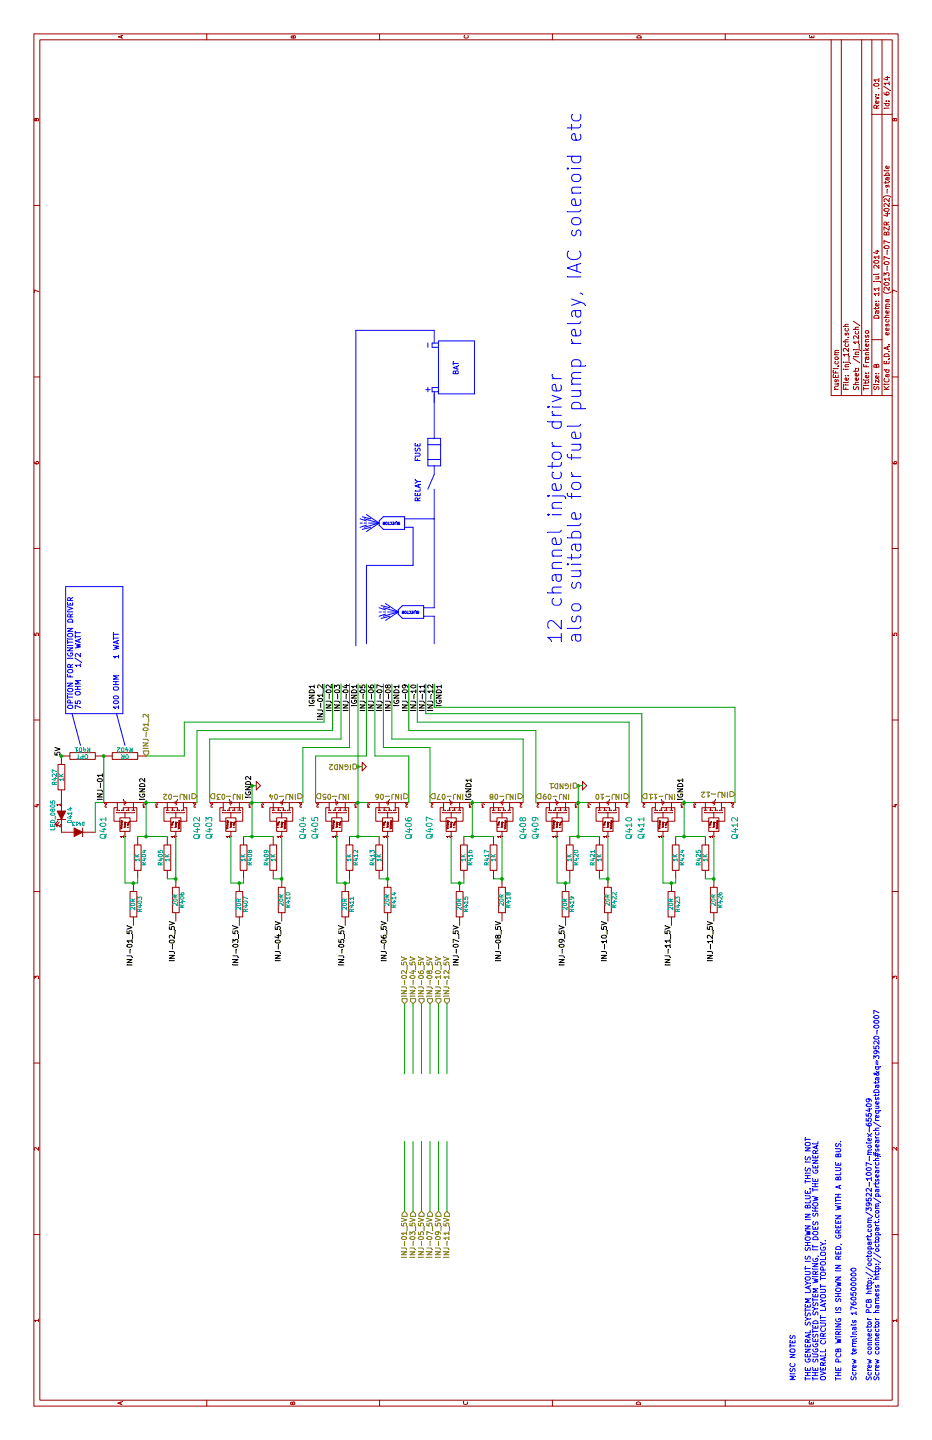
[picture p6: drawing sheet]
EESchema Schematic File Version 2
LIBS:power
LIBS:device
LIBS:transistors
LIBS:conn
LIBS:linear
LIBS:regul
LIBS:74xx
LIBS:cmos4000
LIBS:adc-dac
LIBS:memory
LIBS:xilinx
LIBS:special
LIBS:microcontrollers
LIBS:dsp
LIBS:microchip
LIBS:analog_switches
LIBS:motorola
LIBS:texas
LIBS:intel
LIBS:audio
LIBS:interface
LIBS:digital-audio
LIBS:philips
LIBS:display
LIBS:cypress
LIBS:siliconi
LIBS:opto
LIBS:atmel
LIBS:contrib
LIBS:valves
LIBS:176122-6
LIBS:art-electro-conn
LIBS:art-electro-conn_2
LIBS:art-electro-ic
LIBS:art-electro-max
LIBS:art-electro-power
LIBS:LMV324IDR
LIBS:logo
LIBS:logo_flipped
LIBS:MAX9926-9927
LIBS:max9939
LIBS:max31855
LIBS:stm32
LIBS:tc4427
LIBS:lm2596
LIBS:mos_p_numbered-pins
LIBS:rn-41
LIBS:skqucaa010_joystick
LIBS:itead_hc-0X_bluetooth
LIBS:frankenso-cache
EELAYER 27 0
EELAYER END
$Descr B 17000 11000
encoding utf-8
Sheet 6 14
Title "Frankenso"
Date "11 jul 2014"
Rev ".01"
Comp "rusEFI.com"
Comment1 ""
Comment2 ""
Comment3 ""
Comment4 ""
$EndDescr
Text Notes 10850 4725 1    30   ~ 0
INJECTOR
Text Notes 9800 4950 1    30   ~ 0
INJECTOR
Text Notes 11075 4975 0    60   ~ 0
RELAY
$Comp
L GND #PWR075
U 1 1
P 7725 6875
F 0 "#PWR075" H 7725 6875 30  0001 C CNN
F 1 "GND" H 7725 6805 30  0001 C CNN
F 2 "" H 7725 6875 60  0001 C CNN
F 3 "" H 7725 6875 60  0001 C CNN
	1    7725 6875
	1    0    0    -1  
$EndComp
Text Notes 700  9400 0    60   ~ 0
MISC NOTES\n\nTHE GENERAL SYSTEM LAYOUT IS SHOWN IN BLUE. THIS IS NOT\nTHE SUGGESTED SYSTEM WIRING, IT DOES SHOW THE GENERAL \nOVERALL CIRCUIT LAYOUT TOPOLOGY. \n\nTHE PCB WIRING IS SHOWN IN RED, GREEN WITH A BLUE BUS.\n\nScrew terminals 1760500000\n\nScrew connector PCB http://octopart.com/39522-1007-molex-655409 \nScrew connector harness http://octopart.com/partsearch#search/requestData&q=39520-0007
Text Notes 12575 5425 0    60   ~ 0
BAT
$Comp
L FDS2734 Q407
U 1 1
P 7325 5325
F 0 "Q407" H 7228 5575 70  0000 C CNN
F 1 "OVP_DRIVER" H 6950 5475 60  0001 C CNN
F 2 "SO8E_ST" V 3805 2800 60  0001 C CNN
F 3 "" H 7325 5325 60  0001 C CNN
F 4 "ST,VNS14NV04" V 3805 2800 60  0001 C CNN "mfg,mfg#"
F 5 "digi,497-11123-1-ND" V 3805 2800 60  0001 C CNN "vend1,vend1#"
	1    7325 5325
	1    0    0    -1  
$EndComp
$Comp
L FDS2734 Q408
U 1 1
P 7325 5925
F 0 "Q408" H 7225 6175 70  0000 C CNN
F 1 "OVP_DRIVER" H 6975 6075 60  0001 C CNN
F 2 "SO8E_ST" V 3805 4000 60  0001 C CNN
F 3 "" H 7325 5925 60  0001 C CNN
F 4 "ST,VNS14NV04" V 3805 4000 60  0001 C CNN "mfg,mfg#"
F 5 "digi,497-11123-1-ND" V 3805 4000 60  0001 C CNN "vend1,vend1#"
	1    7325 5925
	1    0    0    1   
$EndComp
$Comp
L R R417
U 1 1
P 6875 5825
F 0 "R417" V 6955 5825 50  0000 C CNN
F 1 "1K" V 6875 5825 50  0000 C CNN
F 2 "SM0805" V 3805 3800 60  0001 C CNN
F 3 "" H 6875 5825 60  0001 C CNN
F 4 "VISHAY,CRCW0805100KFKEA" V 3805 3800 60  0001 C CNN "mfg,mfg#"
F 5 "digi,CRCW0805100KFKEA" V 3805 3800 60  0001 C CNN "vend1,vend1#"
	1    6875 5825
	0    1    -1   0   
$EndComp
Text Label 7550 5575 0    60   ~ 0
iGND1
Text Label 6125 5925 2    60   ~ 0
INJ-08_5V
Text Label 6075 5425 2    60   ~ 0
INJ-07_5V
$Comp
L R R416
U 1 1
P 6875 5475
F 0 "R416" V 6955 5475 50  0000 C CNN
F 1 "1K" V 6875 5475 50  0000 C CNN
F 2 "SM0805" V 3805 3100 60  0001 C CNN
F 3 "" H 6875 5475 60  0001 C CNN
F 4 "VISHAY,CRCW0805100KFKEA" V 3805 3100 60  0001 C CNN "mfg,mfg#"
F 5 "digi,CRCW0805100KFKEA" V 3805 3100 60  0001 C CNN "vend1,vend1#"
	1    6875 5475
	0    1    1    0   
$EndComp
$Comp
L FDS2734 Q409
U 1 1
P 7325 6575
F 0 "Q409" H 7228 6825 70  0000 C CNN
F 1 "OVP_DRIVER" H 6950 6725 60  0001 C CNN
F 2 "SO8E_ST" V 3805 5300 60  0001 C CNN
F 3 "" H 7325 6575 60  0001 C CNN
F 4 "ST,VNS14NV04" V 3805 5300 60  0001 C CNN "mfg,mfg#"
F 5 "digi,497-11123-1-ND" V 3805 5300 60  0001 C CNN "vend1,vend1#"
	1    7325 6575
	1    0    0    -1  
$EndComp
$Comp
L FDS2734 Q410
U 1 1
P 7325 7175
F 0 "Q410" H 7225 7425 70  0000 C CNN
F 1 "OVP_DRIVER" H 6975 7325 60  0001 C CNN
F 2 "SO8E_ST" V 3805 6500 60  0001 C CNN
F 3 "" H 7325 7175 60  0001 C CNN
F 4 "ST,VNS14NV04" V 3805 6500 60  0001 C CNN "mfg,mfg#"
F 5 "digi,497-11123-1-ND" V 3805 6500 60  0001 C CNN "vend1,vend1#"
	1    7325 7175
	1    0    0    1   
$EndComp
$Comp
L R R421
U 1 1
P 6875 7075
F 0 "R421" V 6955 7075 50  0000 C CNN
F 1 "1K" V 6875 7075 50  0000 C CNN
F 2 "SM0805" V 3805 6300 60  0001 C CNN
F 3 "" H 6875 7075 60  0001 C CNN
F 4 "VISHAY,CRCW0805100KFKEA" V 3805 6300 60  0001 C CNN "mfg,mfg#"
F 5 "digi,CRCW0805100KFKEA" V 3805 6300 60  0001 C CNN "vend1,vend1#"
	1    6875 7075
	0    1    -1   0   
$EndComp
Text Label 6125 7175 2    60   ~ 0
INJ-10_5V
Text Label 6075 6675 2    60   ~ 0
INJ-09_5V
$Comp
L R R420
U 1 1
P 6875 6725
F 0 "R420" V 6955 6725 50  0000 C CNN
F 1 "1K" V 6875 6725 50  0000 C CNN
F 2 "SM0805" V 3805 5600 60  0001 C CNN
F 3 "" H 6875 6725 60  0001 C CNN
F 4 "VISHAY,CRCW0805100KFKEA" V 3805 5600 60  0001 C CNN "mfg,mfg#"
F 5 "digi,CRCW0805100KFKEA" V 3805 5600 60  0001 C CNN "vend1,vend1#"
	1    6875 6725
	0    1    1    0   
$EndComp
$Comp
L R R424
U 1 1
P 6875 7975
F 0 "R424" V 6955 7975 50  0000 C CNN
F 1 "1K" V 6875 7975 50  0000 C CNN
F 2 "SM0805" V 3805 8100 60  0001 C CNN
F 3 "" H 6875 7975 60  0001 C CNN
F 4 "VISHAY,CRCW0805100KFKEA" V 3805 8100 60  0001 C CNN "mfg,mfg#"
F 5 "digi,CRCW0805100KFKEA" V 3805 8100 60  0001 C CNN "vend1,vend1#"
	1    6875 7975
	0    1    1    0   
$EndComp
Text Label 6075 7925 2    60   ~ 0
INJ-11_5V
Text Label 6125 8425 2    60   ~ 0
INJ-12_5V
Text Label 7550 8075 0    60   ~ 0
iGND1
$Comp
L R R425
U 1 1
P 6875 8325
F 0 "R425" V 6955 8325 50  0000 C CNN
F 1 "1K" V 6875 8325 50  0000 C CNN
F 2 "SM0805" V 3805 8800 60  0001 C CNN
F 3 "" H 6875 8325 60  0001 C CNN
F 4 "VISHAY,CRCW0805100KFKEA" V 3805 8800 60  0001 C CNN "mfg,mfg#"
F 5 "digi,CRCW0805100KFKEA" V 3805 8800 60  0001 C CNN "vend1,vend1#"
	1    6875 8325
	0    1    -1   0   
$EndComp
Text Notes 11550 4975 0    60   ~ 0
FUSE
$Comp
L FDS2734 Q412
U 1 1
P 7325 8425
F 0 "Q412" H 7225 8675 70  0000 C CNN
F 1 "OVP_DRIVER" H 6975 8575 60  0001 C CNN
F 2 "SO8E_ST" V 3805 9000 60  0001 C CNN
F 3 "" H 7325 8425 60  0001 C CNN
F 4 "ST,VNS14NV04" V 3805 9000 60  0001 C CNN "mfg,mfg#"
F 5 "digi,497-11123-1-ND" V 3805 9000 60  0001 C CNN "vend1,vend1#"
	1    7325 8425
	1    0    0    1   
$EndComp
$Comp
L FDS2734 Q411
U 1 1
P 7325 7825
F 0 "Q411" H 7228 8075 70  0000 C CNN
F 1 "OVP_DRIVER" H 6950 7975 60  0001 C CNN
F 2 "SO8E_ST" V 3805 7800 60  0001 C CNN
F 3 "" H 7325 7825 60  0001 C CNN
F 4 "ST,VNS14NV04" V 3805 7800 60  0001 C CNN "mfg,mfg#"
F 5 "digi,497-11123-1-ND" V 3805 7800 60  0001 C CNN "vend1,vend1#"
	1    7325 7825
	1    0    0    -1  
$EndComp
$Comp
L DIODE D413
U 1 1
P 7175 925
F 0 "D413" H 7175 1025 40  0000 C CNN
F 1 "DIODE" H 7175 825 40  0001 C CNN
F 2 "SOD-123" H 7175 925 60  0001 C CNN
F 3 "~" H 7175 925 60  0000 C CNN
F 4 "on semi,BAT54T1G" H 7175 925 60  0001 C CNN "mfg,mfg#"
F 5 "digi,BAT54T1GOSCT-ND" H 7175 925 60  0001 C CNN "vend1,vend1#"
	1    7175 925 
	0    1    1    0   
$EndComp
$Comp
L R R427
U 1 1
P 7825 725
F 0 "R427" V 7905 725 50  0000 C CNN
F 1 "1K" V 7825 725 50  0000 C CNN
F 2 "SM0805" V 4755 -1650 60  0001 C CNN
F 3 "" H 7825 725 60  0001 C CNN
F 4 "VISHAY,CRCW0805100KFKEA" V 4755 -1650 60  0001 C CNN "mfg,mfg#"
F 5 "digi,CRCW0805100KFKEA" V 4755 -1650 60  0001 C CNN "vend1,vend1#"
	1    7825 725 
	0    1    -1   0   
$EndComp
$Comp
L R R401
U 1 1
P 8075 975
F 0 "R401" V 8155 975 50  0000 C CNN
F 1 "OPT" V 8075 975 50  0000 C CNN
F 2 "SIL-2" V 5005 -1400 60  0001 C CNN
F 3 "" H 8075 975 60  0001 C CNN
	1    8075 975 
	1    0    0    1   
$EndComp
$Comp
L R R402
U 1 1
P 8075 1475
F 0 "R402" V 8155 1475 50  0000 C CNN
F 1 "0R" V 8075 1475 50  0000 C CNN
F 2 "SIL-2" V 5005 -900 60  0001 C CNN
F 3 "" H 8075 1475 60  0001 C CNN
	1    8075 1475
	1    0    0    1   
$EndComp
Text Label 8075 725  0    60   ~ 0
5V
Text Notes 8625 875  0    60   ~ 0
OPTION FOR IGNITION DRIVER\n75 OHM   1/2 WATT\n\n\n\n\n100 OHM    1 WATT
$Comp
L R R415
U 1 1
P 6325 5425
F 0 "R415" V 6405 5425 50  0000 C CNN
F 1 "20R" V 6325 5425 50  0000 C CNN
F 2 "SM0805" V 3255 3050 60  0001 C CNN
F 3 "" H 6325 5425 60  0001 C CNN
F 4 "Panasonic,ECG ERJ-6ENF20R0V" V 3255 3050 60  0001 C CNN "mfg,mfg#"
F 5 "digi,ERJ-6ENF20R0V" V 3255 3050 60  0001 C CNN "vend1,vend1#"
	1    6325 5425
	0    1    1    0   
$EndComp
$Comp
L R R418
U 1 1
P 6375 5925
F 0 "R418" V 6455 5925 50  0000 C CNN
F 1 "20R" V 6375 5925 50  0000 C CNN
F 2 "SM0805" V 3305 3550 60  0001 C CNN
F 3 "" H 6375 5925 60  0001 C CNN
F 4 "Panasonic,ECG ERJ-6ENF20R0V" V 3305 3550 60  0001 C CNN "mfg,mfg#"
F 5 "digi,ERJ-6ENF20R0V" V 3305 3550 60  0001 C CNN "vend1,vend1#"
	1    6375 5925
	0    1    1    0   
$EndComp
$Comp
L R R419
U 1 1
P 6325 6675
F 0 "R419" V 6405 6675 50  0000 C CNN
F 1 "20R" V 6325 6675 50  0000 C CNN
F 2 "SM0805" V 3255 4300 60  0001 C CNN
F 3 "" H 6325 6675 60  0001 C CNN
F 4 "Panasonic,ECG ERJ-6ENF20R0V" V 3255 4300 60  0001 C CNN "mfg,mfg#"
F 5 "digi,ERJ-6ENF20R0V" V 3255 4300 60  0001 C CNN "vend1,vend1#"
	1    6325 6675
	0    1    1    0   
$EndComp
$Comp
L R R422
U 1 1
P 6375 7175
F 0 "R422" V 6455 7175 50  0000 C CNN
F 1 "20R" V 6375 7175 50  0000 C CNN
F 2 "SM0805" V 3305 4800 60  0001 C CNN
F 3 "" H 6375 7175 60  0001 C CNN
F 4 "Panasonic,ECG ERJ-6ENF20R0V" V 3305 4800 60  0001 C CNN "mfg,mfg#"
F 5 "digi,ERJ-6ENF20R0V" V 3305 4800 60  0001 C CNN "vend1,vend1#"
	1    6375 7175
	0    1    1    0   
$EndComp
$Comp
L R R423
U 1 1
P 6325 7925
F 0 "R423" V 6405 7925 50  0000 C CNN
F 1 "20R" V 6325 7925 50  0000 C CNN
F 2 "SM0805" V 3255 5550 60  0001 C CNN
F 3 "" H 6325 7925 60  0001 C CNN
F 4 "Panasonic,ECG ERJ-6ENF20R0V" V 3255 5550 60  0001 C CNN "mfg,mfg#"
F 5 "digi,ERJ-6ENF20R0V" V 3255 5550 60  0001 C CNN "vend1,vend1#"
	1    6325 7925
	0    1    1    0   
$EndComp
$Comp
L R R426
U 1 1
P 6375 8425
F 0 "R426" V 6455 8425 50  0000 C CNN
F 1 "20R" V 6375 8425 50  0000 C CNN
F 2 "SM0805" V 3305 6050 60  0001 C CNN
F 3 "" H 6375 8425 60  0001 C CNN
F 4 "Panasonic,ECG ERJ-6ENF20R0V" V 3305 6050 60  0001 C CNN "mfg,mfg#"
F 5 "digi,ERJ-6ENF20R0V" V 3305 6050 60  0001 C CNN "vend1,vend1#"
	1    6375 8425
	0    1    1    0   
$EndComp
$Comp
L GND #PWR076
U 1 1
P 7725 3025
F 0 "#PWR076" H 7725 3025 30  0001 C CNN
F 1 "GND" H 7725 2955 30  0001 C CNN
F 2 "" H 7725 3025 60  0001 C CNN
F 3 "" H 7725 3025 60  0001 C CNN
	1    7725 3025
	1    0    0    -1  
$EndComp
$Comp
L FDS2734 Q401
U 1 1
P 7325 1475
F 0 "Q401" H 7228 1725 70  0000 C CNN
F 1 "OVP_DRIVER" H 6950 1625 60  0001 C CNN
F 2 "SO8E_ST" V 3805 -1050 60  0001 C CNN
F 3 "" H 7325 1475 60  0001 C CNN
F 4 "ST,VNS14NV04" V 3805 -1050 60  0001 C CNN "mfg,mfg#"
F 5 "digi,497-11123-1-ND" V 3805 -1050 60  0001 C CNN "vend1,vend1#"
	1    7325 1475
	1    0    0    -1  
$EndComp
$Comp
L FDS2734 Q402
U 1 1
P 7325 2075
F 0 "Q402" H 7225 2325 70  0000 C CNN
F 1 "OVP_DRIVER" H 6975 2225 60  0001 C CNN
F 2 "SO8E_ST" V 3805 150 60  0001 C CNN
F 3 "" H 7325 2075 60  0001 C CNN
F 4 "ST,VNS14NV04" V 3805 150 60  0001 C CNN "mfg,mfg#"
F 5 "digi,497-11123-1-ND" V 3805 150 60  0001 C CNN "vend1,vend1#"
	1    7325 2075
	1    0    0    1   
$EndComp
$Comp
L R R405
U 1 1
P 6875 1975
F 0 "R405" V 6955 1975 50  0000 C CNN
F 1 "1K" V 6875 1975 50  0000 C CNN
F 2 "SM0805" V 3805 -50 60  0001 C CNN
F 3 "" H 6875 1975 60  0001 C CNN
F 4 "VISHAY,CRCW0805100KFKEA" V 3805 -50 60  0001 C CNN "mfg,mfg#"
F 5 "digi,CRCW0805100KFKEA" V 3805 -50 60  0001 C CNN "vend1,vend1#"
	1    6875 1975
	0    1    -1   0   
$EndComp
Text Label 7550 1725 0    60   ~ 0
iGND2
Text Label 6125 2075 2    60   ~ 0
INJ-02_5V
Text Label 6075 1575 2    60   ~ 0
INJ-01_5V
$Comp
L R R404
U 1 1
P 6875 1625
F 0 "R404" V 6955 1625 50  0000 C CNN
F 1 "1K" V 6875 1625 50  0000 C CNN
F 2 "SM0805" V 3805 -750 60  0001 C CNN
F 3 "" H 6875 1625 60  0001 C CNN
F 4 "VISHAY,CRCW0805100KFKEA" V 3805 -750 60  0001 C CNN "mfg,mfg#"
F 5 "digi,CRCW0805100KFKEA" V 3805 -750 60  0001 C CNN "vend1,vend1#"
	1    6875 1625
	0    1    1    0   
$EndComp
Text Label 7550 1225 0    60   ~ 0
INJ-01
$Comp
L FDS2734 Q403
U 1 1
P 7325 2725
F 0 "Q403" H 7228 2975 70  0000 C CNN
F 1 "OVP_DRIVER" H 6950 2875 60  0001 C CNN
F 2 "SO8E_ST" V 3805 1450 60  0001 C CNN
F 3 "" H 7325 2725 60  0001 C CNN
F 4 "ST,VNS14NV04" V 3805 1450 60  0001 C CNN "mfg,mfg#"
F 5 "digi,497-11123-1-ND" V 3805 1450 60  0001 C CNN "vend1,vend1#"
	1    7325 2725
	1    0    0    -1  
$EndComp
$Comp
L FDS2734 Q404
U 1 1
P 7325 3325
F 0 "Q404" H 7225 3575 70  0000 C CNN
F 1 "OVP_DRIVER" H 6975 3475 60  0001 C CNN
F 2 "SO8E_ST" V 3805 2650 60  0001 C CNN
F 3 "" H 7325 3325 60  0001 C CNN
F 4 "ST,VNS14NV04" V 3805 2650 60  0001 C CNN "mfg,mfg#"
F 5 "digi,497-11123-1-ND" V 3805 2650 60  0001 C CNN "vend1,vend1#"
	1    7325 3325
	1    0    0    1   
$EndComp
$Comp
L R R409
U 1 1
P 6875 3225
F 0 "R409" V 6955 3225 50  0000 C CNN
F 1 "1K" V 6875 3225 50  0000 C CNN
F 2 "SM0805" V 3805 2450 60  0001 C CNN
F 3 "" H 6875 3225 60  0001 C CNN
F 4 "VISHAY,CRCW0805100KFKEA" V 3805 2450 60  0001 C CNN "mfg,mfg#"
F 5 "digi,CRCW0805100KFKEA" V 3805 2450 60  0001 C CNN "vend1,vend1#"
	1    6875 3225
	0    1    -1   0   
$EndComp
Text Label 7575 2975 0    60   ~ 0
iGND2
Text Label 6125 3325 2    60   ~ 0
INJ-04_5V
Text Label 6075 2825 2    60   ~ 0
INJ-03_5V
$Comp
L R R408
U 1 1
P 6875 2875
F 0 "R408" V 6955 2875 50  0000 C CNN
F 1 "1K" V 6875 2875 50  0000 C CNN
F 2 "SM0805" V 3805 1750 60  0001 C CNN
F 3 "" H 6875 2875 60  0001 C CNN
F 4 "VISHAY,CRCW0805100KFKEA" V 3805 1750 60  0001 C CNN "mfg,mfg#"
F 5 "digi,CRCW0805100KFKEA" V 3805 1750 60  0001 C CNN "vend1,vend1#"
	1    6875 2875
	0    1    1    0   
$EndComp
$Comp
L R R412
U 1 1
P 6875 4125
F 0 "R412" V 6955 4125 50  0000 C CNN
F 1 "1K" V 6875 4125 50  0000 C CNN
F 2 "SM0805" V 3805 4250 60  0001 C CNN
F 3 "" H 6875 4125 60  0001 C CNN
F 4 "VISHAY,CRCW0805100KFKEA" V 3805 4250 60  0001 C CNN "mfg,mfg#"
F 5 "digi,CRCW0805100KFKEA" V 3805 4250 60  0001 C CNN "vend1,vend1#"
	1    6875 4125
	0    1    1    0   
$EndComp
Text Label 6075 4075 2    60   ~ 0
INJ-05_5V
Text Label 6125 4575 2    60   ~ 0
INJ-06_5V
$Comp
L R R413
U 1 1
P 6875 4475
F 0 "R413" V 6955 4475 50  0000 C CNN
F 1 "1K" V 6875 4475 50  0000 C CNN
F 2 "SM0805" V 3805 4950 60  0001 C CNN
F 3 "" H 6875 4475 60  0001 C CNN
F 4 "VISHAY,CRCW0805100KFKEA" V 3805 4950 60  0001 C CNN "mfg,mfg#"
F 5 "digi,CRCW0805100KFKEA" V 3805 4950 60  0001 C CNN "vend1,vend1#"
	1    6875 4475
	0    1    -1   0   
$EndComp
$Comp
L FDS2734 Q406
U 1 1
P 7325 4575
F 0 "Q406" H 7225 4825 70  0000 C CNN
F 1 "OVP_DRIVER" H 6975 4725 60  0001 C CNN
F 2 "SO8E_ST" V 3805 5150 60  0001 C CNN
F 3 "" H 7325 4575 60  0001 C CNN
F 4 "ST,VNS14NV04" V 3805 5150 60  0001 C CNN "mfg,mfg#"
F 5 "digi,497-11123-1-ND" V 3805 5150 60  0001 C CNN "vend1,vend1#"
	1    7325 4575
	1    0    0    1   
$EndComp
$Comp
L FDS2734 Q405
U 1 1
P 7325 3975
F 0 "Q405" H 7228 4225 70  0000 C CNN
F 1 "OVP_DRIVER" H 6950 4125 60  0001 C CNN
F 2 "SO8E_ST" V 3805 3950 60  0001 C CNN
F 3 "" H 7325 3975 60  0001 C CNN
F 4 "ST,VNS14NV04" V 3805 3950 60  0001 C CNN "mfg,mfg#"
F 5 "digi,497-11123-1-ND" V 3805 3950 60  0001 C CNN "vend1,vend1#"
	1    7325 3975
	1    0    0    -1  
$EndComp
$Comp
L R R403
U 1 1
P 6325 1575
F 0 "R403" V 6405 1575 50  0000 C CNN
F 1 "20R" V 6325 1575 50  0000 C CNN
F 2 "SM0805" V 3255 -800 60  0001 C CNN
F 3 "" H 6325 1575 60  0001 C CNN
F 4 "Panasonic,ECG ERJ-6ENF20R0V" V 3255 -800 60  0001 C CNN "mfg,mfg#"
F 5 "digi,ERJ-6ENF20R0V" V 3255 -800 60  0001 C CNN "vend1,vend1#"
	1    6325 1575
	0    1    1    0   
$EndComp
$Comp
L R R406
U 1 1
P 6375 2075
F 0 "R406" V 6455 2075 50  0000 C CNN
F 1 "20R" V 6375 2075 50  0000 C CNN
F 2 "SM0805" V 3305 -300 60  0001 C CNN
F 3 "" H 6375 2075 60  0001 C CNN
F 4 "Panasonic,ECG ERJ-6ENF20R0V" V 3305 -300 60  0001 C CNN "mfg,mfg#"
F 5 "digi,ERJ-6ENF20R0V" V 3305 -300 60  0001 C CNN "vend1,vend1#"
	1    6375 2075
	0    1    1    0   
$EndComp
$Comp
L R R407
U 1 1
P 6325 2825
F 0 "R407" V 6405 2825 50  0000 C CNN
F 1 "20R" V 6325 2825 50  0000 C CNN
F 2 "SM0805" V 3255 450 60  0001 C CNN
F 3 "" H 6325 2825 60  0001 C CNN
F 4 "Panasonic,ECG ERJ-6ENF20R0V" V 3255 450 60  0001 C CNN "mfg,mfg#"
F 5 "digi,ERJ-6ENF20R0V" V 3255 450 60  0001 C CNN "vend1,vend1#"
	1    6325 2825
	0    1    1    0   
$EndComp
$Comp
L R R410
U 1 1
P 6375 3325
F 0 "R410" V 6455 3325 50  0000 C CNN
F 1 "20R" V 6375 3325 50  0000 C CNN
F 2 "SM0805" V 3305 950 60  0001 C CNN
F 3 "" H 6375 3325 60  0001 C CNN
F 4 "Panasonic,ECG ERJ-6ENF20R0V" V 3305 950 60  0001 C CNN "mfg,mfg#"
F 5 "digi,ERJ-6ENF20R0V" V 3305 950 60  0001 C CNN "vend1,vend1#"
	1    6375 3325
	0    1    1    0   
$EndComp
$Comp
L R R411
U 1 1
P 6325 4075
F 0 "R411" V 6405 4075 50  0000 C CNN
F 1 "20R" V 6325 4075 50  0000 C CNN
F 2 "SM0805" V 3255 1700 60  0001 C CNN
F 3 "" H 6325 4075 60  0001 C CNN
F 4 "Panasonic,ECG ERJ-6ENF20R0V" V 3255 1700 60  0001 C CNN "mfg,mfg#"
F 5 "digi,ERJ-6ENF20R0V" V 3255 1700 60  0001 C CNN "vend1,vend1#"
	1    6325 4075
	0    1    1    0   
$EndComp
$Comp
L R R414
U 1 1
P 6375 4575
F 0 "R414" V 6455 4575 50  0000 C CNN
F 1 "20R" V 6375 4575 50  0000 C CNN
F 2 "SM0805" V 3305 2200 60  0001 C CNN
F 3 "" H 6375 4575 60  0001 C CNN
F 4 "Panasonic,ECG ERJ-6ENF20R0V" V 3305 2200 60  0001 C CNN "mfg,mfg#"
F 5 "digi,ERJ-6ENF20R0V" V 3305 2200 60  0001 C CNN "vend1,vend1#"
	1    6375 4575
	0    1    1    0   
$EndComp
Text Label 8925 5025 2    60   ~ 0
INJ-11
Text Label 8925 5125 2    60   ~ 0
INJ-12
Text Label 8925 4825 2    60   ~ 0
INJ-09
Text Label 8925 4925 2    60   ~ 0
INJ-10
Text Label 8925 4525 2    60   ~ 0
INJ-07
Text Label 8925 4625 2    60   ~ 0
INJ-08
Text Label 8925 4325 2    60   ~ 0
INJ-05
Text Label 8925 4425 2    60   ~ 0
INJ-06
Text Label 8925 4025 2    60   ~ 0
INJ-03
Text Label 8925 4125 2    60   ~ 0
INJ-04
Text Label 8925 3825 2    60   ~ 0
INJ-01_2
Text Label 8925 3925 2    60   ~ 0
INJ-02
Text Label 8925 4225 2    60   ~ 0
iGND1
Text Label 8925 4725 2    60   ~ 0
iGND1
Text Label 8925 5225 2    60   ~ 0
iGND1
Text Label 8925 3725 2    60   ~ 0
iGND1
Wire Notes Line
	11500 5125 11400 5125
Wire Notes Line
	9725 5125 9400 5125
Wire Notes Line
	9825 5000 9825 5125
Wire Notes Line
	10775 4375 10750 4275
Wire Notes Line
	10925 4325 10825 4475
Wire Notes Line
	10800 4325 10775 4250
Wire Notes Line
	10825 4325 10825 4300
Wire Notes Line
	10800 4475 10750 4525
Wire Notes Line
	10800 4475 10850 4475
Wire Notes Line
	10850 4475 10900 4525
Wire Notes Line
	10900 4525 10900 4775
Wire Notes Line
	10900 4775 10750 4775
Wire Notes Line
	10750 4775 10750 4525
Wire Notes Line
	10825 4475 10725 4325
Wire Notes Line
	10825 4475 10775 4300
Wire Notes Line
	10825 4475 10825 4350
Wire Notes Line
	10825 4275 10825 4250
Wire Notes Line
	10850 4325 10875 4250
Wire Notes Line
	10825 4475 10875 4300
Wire Notes Line
	10875 4375 10900 4275
Wire Notes Line
	9825 4600 9850 4500
Wire Notes Line
	9825 4525 9775 4700
Wire Notes Line
	9800 4550 9825 4475
Wire Notes Line
	9775 4500 9775 4475
Wire Notes Line
	9775 4700 9775 4575
Wire Notes Line
	9775 4700 9725 4525
Wire Notes Line
	9775 4700 9675 4550
Wire Notes Line
	12350 5125 11825 5125
Wire Notes Line
	11400 5125 11225 5050
Wire Wire Line
	7725 6825 7725 6875
Wire Notes Line
	12900 5050 12950 5050
Wire Notes Line
	12375 5050 12425 5050
Wire Notes Line
	12900 5175 12900 5100
Wire Notes Line
	12950 5175 12950 5100
Wire Notes Line
	12950 5100 12900 5100
Wire Notes Line
	12425 5175 12425 5100
Wire Notes Line
	12425 5100 12375 5100
Connection ~ 6575 7925
Wire Wire Line
	6575 7825 6575 7975
Wire Wire Line
	6575 7825 7125 7825
Wire Wire Line
	6575 6725 6625 6725
Connection ~ 6575 5425
Wire Wire Line
	6575 5325 6575 5475
Wire Wire Line
	7525 8675 8650 8675
Wire Wire Line
	7525 7575 8575 7575
Wire Wire Line
	7525 1225 8075 1225
Wire Wire Line
	7525 6325 8375 6325
Wire Wire Line
	7525 7425 8475 7425
Wire Notes Line
	12250 5125 12375 5125
Connection ~ -4675 3450
Wire Notes Line
	11825 5200 11500 5200
Wire Notes Line
	11825 5200 11825 5050
Wire Notes Line
	11750 5200 11750 5050
Wire Notes Line
	9825 5125 11225 5125
Wire Notes Line
	11500 5200 11500 5050
Wire Notes Line
	11575 5200 11575 5050
Wire Notes Line
	11500 5050 11825 5050
Connection ~ 6625 8425
Wire Wire Line
	6625 8325 6625 8425
Connection ~ 7125 8075
Wire Wire Line
	7525 8175 7525 8075
Wire Wire Line
	7125 7975 7125 8325
Wire Wire Line
	6575 8425 7125 8425
Wire Wire Line
	6575 7175 7125 7175
Wire Wire Line
	7125 6725 7125 7075
Wire Wire Line
	7525 6925 7525 6825
Connection ~ 7125 6825
Wire Wire Line
	6625 7075 6625 7175
Connection ~ 6625 7175
Wire Wire Line
	6575 5925 7125 5925
Wire Wire Line
	7125 5475 7125 5825
Wire Wire Line
	7525 5675 7525 5575
Connection ~ 7125 5575
Wire Wire Line
	6625 5825 6625 5925
Connection ~ 6625 5925
Wire Wire Line
	7525 6175 8275 6175
Wire Wire Line
	7125 8075 7550 8075
Wire Wire Line
	7125 5575 7550 5575
Connection ~ 7525 5575
Connection ~ 7525 6825
Connection ~ 7525 8075
Wire Wire Line
	6575 5475 6625 5475
Wire Wire Line
	6575 6575 7125 6575
Wire Wire Line
	6575 6575 6575 6725
Connection ~ 6575 6675
Wire Wire Line
	6575 7975 6625 7975
Wire Notes Line
	13100 4200 9375 4200
Wire Notes Line
	12350 5175 12350 5600
Wire Notes Line
	12350 5175 12975 5175
Wire Notes Line
	12950 5125 13100 5125
Wire Notes Line
	12375 5100 12375 5175
Wire Notes Line
	12400 5075 12400 5025
Wire Notes Line
	9700 5000 9700 4750
Wire Notes Line
	9700 5000 9850 5000
Wire Notes Line
	9850 5000 9850 4750
Wire Notes Line
	9850 4750 9800 4700
Wire Notes Line
	9800 4700 9750 4700
Wire Notes Line
	9750 4700 9700 4750
Wire Notes Line
	9775 4550 9775 4525
Wire Notes Line
	9750 4550 9725 4475
Wire Notes Line
	9775 4700 9875 4550
Wire Notes Line
	9725 4600 9700 4500
Wire Notes Line
	13100 5125 13100 4200
Wire Notes Line
	10875 4775 10875 5125
Connection ~ 7725 6825
Wire Wire Line
	4325 4775 5150 4775
Wire Wire Line
	4325 4875 5150 4875
Wire Wire Line
	4325 4975 5150 4975
Wire Wire Line
	4325 5175 5150 5175
Wire Wire Line
	4325 5275 5150 5275
Wire Wire Line
	5150 5075 4325 5075
Connection ~ 8075 1225
Wire Notes Line
	8200 950  8575 850 
Wire Notes Line
	8200 1475 8575 1375
Wire Notes Line
	8575 775  8575 1450
Wire Notes Line
	8575 1450 10075 1450
Wire Notes Line
	10075 1450 10075 775 
Wire Notes Line
	10075 775  8575 775 
Wire Wire Line
	6575 5325 7125 5325
Wire Wire Line
	7725 2975 7725 3025
Connection ~ 6575 4075
Wire Wire Line
	6575 3975 6575 4125
Wire Wire Line
	6575 3975 7125 3975
Wire Wire Line
	6575 2875 6625 2875
Connection ~ 6575 1575
Wire Wire Line
	6575 1475 6575 1625
Wire Wire Line
	7525 4825 8075 4825
Wire Wire Line
	7525 3725 8075 3725
Wire Wire Line
	7525 5075 8175 5075
Wire Wire Line
	7525 2475 8275 2475
Wire Wire Line
	7525 3575 8175 3575
Connection ~ 6625 4575
Wire Wire Line
	6625 4475 6625 4575
Connection ~ 7125 4225
Wire Wire Line
	7525 4325 7525 4225
Wire Wire Line
	7125 4125 7125 4475
Wire Wire Line
	6575 4575 7125 4575
Wire Wire Line
	6575 3325 7125 3325
Wire Wire Line
	7125 2875 7125 3225
Wire Wire Line
	7525 3075 7525 2975
Connection ~ 7125 2975
Wire Wire Line
	6625 3225 6625 3325
Connection ~ 6625 3325
Wire Wire Line
	6575 2075 7125 2075
Wire Wire Line
	7125 1625 7125 1975
Wire Wire Line
	7525 1825 7525 1725
Connection ~ 7125 1725
Wire Wire Line
	6625 1975 6625 2075
Connection ~ 6625 2075
Wire Wire Line
	7525 2325 8375 2325
Wire Wire Line
	7125 4225 8925 4225
Wire Wire Line
	7125 1725 7550 1725
Connection ~ 7525 1725
Connection ~ 7525 2975
Connection ~ 7525 4225
Wire Wire Line
	6575 1625 6625 1625
Wire Wire Line
	6575 2725 7125 2725
Wire Wire Line
	6575 2725 6575 2875
Connection ~ 6575 2825
Wire Wire Line
	6575 4125 6625 4125
Connection ~ 7725 2975
Wire Wire Line
	6575 1475 7125 1475
Wire Wire Line
	3525 4775 2700 4775
Wire Wire Line
	3525 4875 2700 4875
Wire Wire Line
	3525 4975 2700 4975
Wire Wire Line
	3525 5175 2700 5175
Wire Wire Line
	3525 5275 2700 5275
Wire Wire Line
	2700 5075 3525 5075
Wire Wire Line
	8075 2175 8075 1725
Wire Notes Line
	12350 5600 12975 5600
Wire Notes Line
	12975 5600 12975 5175
Connection ~ 8075 725 
Wire Wire Line
	7525 1225 7525 1125
Wire Wire Line
	7525 1125 7175 1125
Wire Wire Line
	8925 4425 8075 4425
Wire Wire Line
	8075 4425 8075 4825
Wire Wire Line
	8175 5075 8175 4525
Wire Wire Line
	8175 4525 8925 4525
Wire Wire Line
	8925 4625 8275 4625
Wire Wire Line
	8275 4625 8275 6175
Wire Wire Line
	8925 4825 8375 4825
Wire Wire Line
	8375 4825 8375 6325
Wire Wire Line
	8925 4925 8475 4925
Wire Wire Line
	8475 4925 8475 7425
Wire Wire Line
	7125 6825 7725 6825
Wire Wire Line
	8925 5025 8575 5025
Wire Wire Line
	8575 5025 8575 7575
Wire Wire Line
	8925 5125 8650 5125
Wire Wire Line
	8650 5125 8650 8675
Wire Wire Line
	8925 3825 8475 3825
Wire Wire Line
	8475 3825 8475 2175
Wire Wire Line
	8475 2175 8075 2175
Wire Wire Line
	8925 3925 8375 3925
Wire Wire Line
	8375 3925 8375 2325
Wire Wire Line
	8925 4025 8275 4025
Wire Wire Line
	8275 4025 8275 2475
Wire Wire Line
	8925 4125 8175 4125
Wire Wire Line
	8175 4125 8175 3575
Wire Wire Line
	7125 2975 7725 2975
$Comp
L GND #PWR077
U 1 1
P 7950 4275
F 0 "#PWR077" H 7950 4275 30  0001 C CNN
F 1 "GND" H 7950 4205 30  0001 C CNN
F 2 "" H 7950 4275 60  0001 C CNN
F 3 "" H 7950 4275 60  0001 C CNN
	1    7950 4275
	1    0    0    -1  
$EndComp
Wire Wire Line
	7950 4275 7950 4225
Connection ~ 7950 4225
Wire Wire Line
	8925 4325 8075 4325
Wire Wire Line
	8075 4325 8075 3725
Wire Notes Line
	9725 5000 9725 5125
Wire Notes Line
	9400 4325 10325 4325
Wire Notes Line
	10325 4325 10325 4875
Wire Notes Line
	10325 4875 10775 4875
Wire Notes Line
	10775 4875 10775 4775
Text Notes 9400 6650 0    160  ~ 0
12 channel injector driver\nalso suitable for fuel pump relay, IAC solenoid etc
$Comp
L LED_0805 D414
U 1 1
P 7375 725
F 0 "D414" H 7375 825 50  0000 C CNN
F 1 "LED_0805" H 7375 625 50  0000 C CNN
F 2 "LED-0805_A" H 7375 725 60  0001 C CNN
F 3 "~" H 7375 725 60  0000 C CNN
	1    7375 725 
	-1   0    0    1   
$EndComp
Text HLabel 7600 6175 1    60   Input ~ 0
INJ-08
Text HLabel 2700 4775 0    60   Input ~ 0
INJ-01_5V
Text HLabel 2700 4875 0    60   Input ~ 0
INJ-03_5V
Text HLabel 2700 4975 0    60   Input ~ 0
INJ-05_5V
Text HLabel 2700 5075 0    60   Input ~ 0
INJ-07_5V
Text HLabel 2700 5175 0    60   Input ~ 0
INJ-09_5V
Text HLabel 2700 5275 0    60   Input ~ 0
INJ-11_5V
Text HLabel 5150 4775 2    60   Input ~ 0
INJ-02_5V
Text HLabel 5150 4875 2    60   Input ~ 0
INJ-04_5V
Text HLabel 5150 4975 2    60   Input ~ 0
INJ-06_5V
Text HLabel 5150 5075 2    60   Input ~ 0
INJ-08_5V
Text HLabel 5150 5175 2    60   Input ~ 0
INJ-10_5V
Text HLabel 5150 5275 2    60   Input ~ 0
INJ-12_5V
Text HLabel 7950 4225 1    60   Input ~ 0
iGND2
Text HLabel 7600 4825 1    60   Input ~ 0
INJ-06
Text HLabel 7600 5075 3    60   Input ~ 0
INJ-07
Text HLabel 7600 6325 3    60   Input ~ 0
INJ-09
Text HLabel 7600 7425 1    60   Input ~ 0
INJ-10
Text HLabel 7600 3725 3    60   Input ~ 0
INJ-05
Text HLabel 7625 8675 1    60   Input ~ 0
INJ-12
Text HLabel 7600 7575 3    60   Input ~ 0
INJ-11
Text HLabel 7600 3575 1    60   Input ~ 0
INJ-04
Text HLabel 7600 2475 3    60   Input ~ 0
INJ-03
Text HLabel 7600 2325 1    60   Input ~ 0
INJ-02
Text HLabel 8075 1725 2    60   Input ~ 0
INJ-01_2
Text HLabel 7725 6825 1    60   Input ~ 0
iGND1
$EndSCHEMATC
